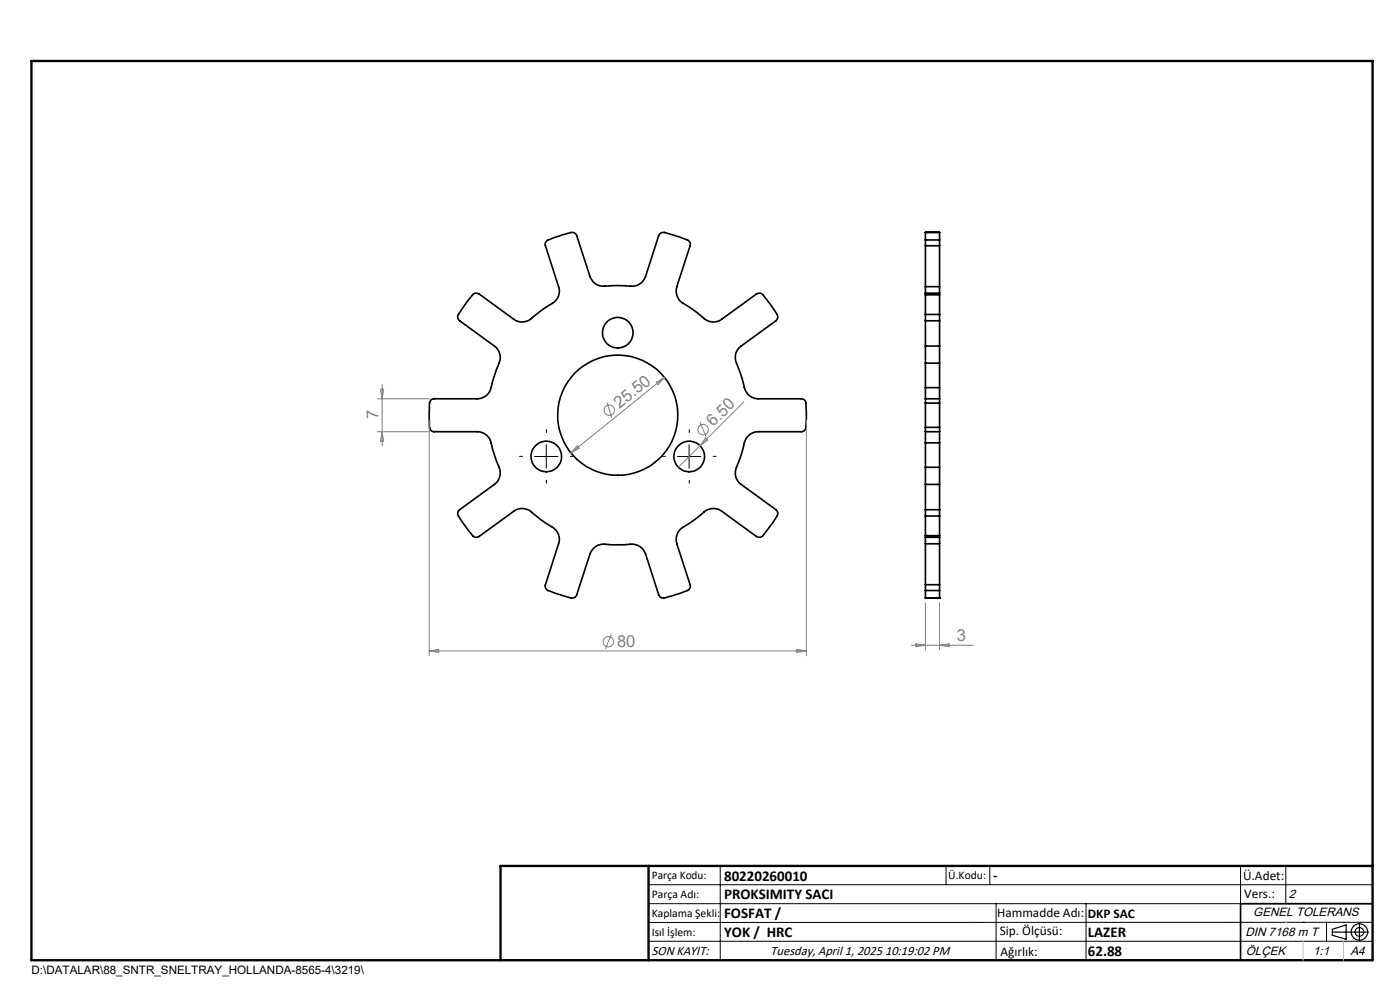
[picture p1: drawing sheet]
<svg xmlns="http://www.w3.org/2000/svg" width="297mm" height="210mm" viewBox="0 0 297 210" stroke-linecap="round" stroke-linejoin="round" font-family="sans-serif">
<g fill="none" stroke="#000" stroke-width=".35">
<path d="M196.3 50.9v1.2M196.3 49.3v1.6M196.3 49.3h3M196.3 52.1v8.7M196.3 50.9h3M196.3 52.1h3M199.3 50.9v1.2M199.3 49.3v1.6M199.3 52.1v8.7M100.3 62.5a1.03 1.03 0 0 1 1.3-.1l7.8 5.6a3.3 3.3 0 0 0 3.9-.9l3.3-2.4a3.1 3.1 0 0 0 1.9-3.9l-2.9-8.8 .1-.6 .4-.4 2-.8a11 11 0 0 1 3.6-.9l.6 .7 2.9 8.7a3.2 3.2 0 0 0 3.8 2h4.1a3.2 3.2 0 0 0 3.8-2l2.8-8.7 .4-.5 .3-.2a12.2 12.2 0 0 1 4.2 1.1l1.2 .5a1.01 1.01 0 0 1 .6 1.2l-2.9 9.2a3.2 3.2 0 0 0 2 3.4l3.3 2.4a3.2 3.2 0 0 0 4.3 .6l7.4-5.3 .9-.2a11.6 11.6 0 0 1 2.7 3.4l.8 1.1a1 1 0 0 1-.3 1.3l-7.8 5.7a3.2 3.2 0 0 0-.3 4l1.3 3.9a3.2 3.2 0 0 0 3.1 3h9.2l.6 .2 .3 .5 .1 2.1-.1 3.4-.3 .5-.3 .2-9.5 .1a3.1 3.1 0 0 0-3.1 3l-1.3 3.9a3.2 3.2 0 0 0 .7 4.3l7.4 5.3 .4 .8a17.6 17.6 0 0 1-3.1 4.7 1.04 1.04 0 0 1-1.4 .2l-7.8-5.6a3.2 3.2 0 0 0-3.9 .9l-3.3 2.4a3.2 3.2 0 0 0-1.9 3.8l2.8 8.9v.4l-.2 .5-2.2 .8a11 11 0 0 1-3.6 .9l-.3-.2-.4-.4-2.8-8.7a3.2 3.2 0 0 0-3.8-2h-4.1a3.2 3.2 0 0 0-3.8 2l-2.9 8.7-.6 .6a12.2 12.2 0 0 1-4.2-1.1l-1.2-.4a1.01 1.01 0 0 1-.6-1.3l2.9-9.1a3.2 3.2 0 0 0-2-3.4l-3.3-2.4a3.2 3.2 0 0 0-4.3-.7l-7.7 5.5h-.6l-.3-.1-1.3-1.7-1.9-2.8-.1-.4 .2-.5 7.6-5.6a3.2 3.2 0 0 0 .7-4.3l-1.2-3.9a3.2 3.2 0 0 0-3.2-3h-9.3l-.6-.4a10.9 10.9 0 0 1-.2-4.4v-1.3a.97 .97 0 0 1 1-.9h9.7a3.3 3.3 0 0 0 2.6-3l1.2-3.9a3.2 3.2 0 0 0-.7-4.3l-7.4-5.4-.3-.4v-.8zM196.3 66.7v1.3M196.3 62.5v4.2"/>
<path d="M196.3 62.2v.3M196.3 77v5.2M196.3 73.4v3.6M196.3 60.8v1.4M196.3 62.2h3M196.3 66.7h3M196.3 68h3M196.3 62.5h3M196.3 68v5.4M196.3 73.4h3M196.3 77h3M196.3 60.8h3"/>
<path d="M199.3 66.7v1.3M199.3 62.5v4.2M199.3 62.2v.3M199.3 77v5.2M199.3 73.4v3.6M199.3 60.8v1.4M199.3 68v5.4M196.3 85.5v5.2M196.3 84.6v.9M196.3 90.7v.9M196.3 82.2v2.4M196.3 91.6v2.3"/>
<path d="M196.3 93.9v5.2M196.3 99.1v3.7M196.3 84.6h3M196.3 91.6h3M196.3 90.7h3M196.3 85.5h3M196.3 82.2h3M196.3 93.9h3M196.3 99.1h3M199.3 85.5v5.2M199.3 84.6v.9M199.3 90.7v.9"/>
<path d="M199.3 82.2v2.4M199.3 91.6v2.3M199.3 93.9v5.2M199.3 99.1v3.7M196.3 108.1v1.4M196.3 109.5v4.1M196.3 113.6v.4M196.3 114v1.3M196.3 114h3M196.3 108.1h3M196.3 109.5h3M196.3 113.6h3"/>
<path d="M196.3 102.8h3M196.3 102.8v5.3M196.3 115.3v8.7M196.3 115.3h3M199.3 108.1v1.4M199.3 109.5v4.1M199.3 113.6v.4M199.3 114v1.3M199.3 102.8v5.3M199.3 115.3v8.7M196.3 124v1.3M196.3 125.3v1.6"/>
<path d="M196.3 126.9h.1M196.3 126.9h3M196.3 124h3M196.3 125.3h3M199.3 124v1.3M199.3 125.3v1.6M199.3 126.9h.1M291.2 191.7h-28v12"/>
<circle cx="131.1" cy="70.6" r="3.3"/>
<circle cx="115.9" cy="96.8" r="3.3"/>
<circle cx="131.1" cy="88.1" r="12.7"/>
<circle cx="146.2" cy="96.8" r="3.2"/>
</g>
<g fill="none" stroke="#808080" stroke-width=".21">
<path d="M80 84.6h11.1M80 91.6h11.1M80.7 82.6h.7l-.3 2zM81.1 81.6v13M81.1 91.6l.3 2h-.7zM91.1 89.1v50M122.5 94.6l.4 .5-1.8 1zM128.8 85.4l1 3.2M139.2 81.1l1.8-1-1.4 1.5zM141 80.1l-19.9 16M148.5 89.6l1.3 3.1M148.5 94.5l-4.6 4.6"/>
<path d="M149.7 92.9l.4 .4-1.6 1.2zM157.8 85.3l-9.3 9.2M171.1 89.1v50M91.1 138.1h80M91.1 138.1l2-.3v.6zM129.7 134.5l-1.3 3.2M169.1 137.8l2 .3-2 .3zM193.3 136.9h13.2M194.3 136.6l2 .3-2 .3zM196.3 127.9v10M199.3 127.9v10M199.3 136.9l2-.3v.6z"/>
<circle cx="129.2" cy="87" r="1.09"/>
<circle cx="149.2" cy="91.1" r="1.09"/>
<circle cx="129.1" cy="136.1" r="1.11"/>
</g>
<g fill="none" stroke="#000" stroke-width=".25">
<path d="M282.6 197.7h7.8M282.6 197.1l3-.9v3l-3-.8zM288.4 195.8v3.8M106.2 203.7h185"/>
<circle cx="288.4" cy="197.7" r="1.74"/>
<circle cx="288.4" cy="197.7" r=".93"/>
</g>
<path d="M110.9 96.8h-.7M115.9 91.8v-.7M120.9 96.8h.8M141.2 96.8h-.7M146.2 91.8v-.7M151.2 96.8h.8M115.9 101.8v.8M146.2 101.8v.8" fill="none" stroke="#000" stroke-width=".21" stroke-dasharray="15.2 1.3 1.3 1.3" stroke-linecap="butt"/>
<g fill="none" stroke="#000" stroke-width=".21">
<path d="M113.4 96.8h5M115.9 94.3v5M143.7 96.8h5M146.2 94.3v5M137.6 187.7h153.6M137.6 191.7h153.6M137.6 199.7h153.6M152.8 183.7v20M200.7 183.7v4M210 183.7v4M211.3 191.7v12M230.4 191.7v12"/>
<path d="M263.2 183.7v20M272.8 183.7v8M276.4 195.6h.1M281.4 195.6v4.1M285 195.6h.1M291.2 195.6l-153.6 .1"/>
</g>
<path d="M6.7 12.9h284.5v190.8h-284.5zM137.6 183.7v20M291.2 183.7h-185v20" fill="none" stroke="#000" stroke-width=".5"/>
<path d="M276.4 199.7v4M285 199.7v4" fill="none" stroke="#c0c0c0" stroke-width=".21"/>
<path d="M272.8 195.6h.1" fill="none" stroke="#c0c0c0" stroke-width=".25"/>
<g font-size="3.5" fill="#808080">
<text x="80.3" y="88.8" transform="rotate(-90 80.3 88.8)">7</text>
<text x="131.4" y="86.8" transform="rotate(-39 131.4 86.8)">25.50</text>
<text x="151.3" y="90.7" transform="rotate(-45 151.3 90.7)">6.50</text>
<text x="130.9" y="137.3">80</text>
<text x="203" y="136.1">3</text>
</g>
<g font-size="3.2">
<text x="153.6" y="190.8">PROKSIMITY SACI</text>
<text x="153.6" y="186.8">80220260010</text>
<text x="210.7" y="186.6">-</text>
<text x="153.6" y="194.8">FOSFAT /</text>
<text x="153.6" y="198.8">YOK / HRC</text>
<text x="230.8" y="198.7">LAZER</text>
<text x="230.8" y="202.8">62.88</text>
</g>
<g font-size="2.8">
<text x="263.7" y="186.7">Ü.Adet:</text>
<text x="263.9" y="190.5">Vers.:</text>
<text x="211.5" y="194.5">Hammadde Adı:</text>
<text x="230.8" y="194.7">DKP SAC</text>
<text x="138.3" y="202.6">SON KAYIT:</text>
<text x="163.5" y="202.6">Tuesday, April 1, 2025 10:19:02 PM</text>
<text x="212.1" y="198.4">Sip. Ölçüsü:</text>
<text x="212.2" y="202.7">Ağırlık:</text>
</g>
<g font-size="2.6">
<text x="273.4" y="190.4">2</text>
<text x="265.9" y="194.4">GENEL TOLERANS</text>
<text x="264.2" y="198.5">DIN 7168 m T</text>
<text x="264.3" y="202.6">ÖLÇEK</text>
<text x="278.5" y="202.6">1:1</text>
<text x="286.5" y="202.6">A4</text>
</g>
<g font-size="2.5">
<text x="138.3" y="186.4">Parça Kodu:</text>
<text x="138.3" y="190.5">Parça Adı:</text>
<text x="201.2" y="186.5">Ü.Kodu:</text>
<text x="138.3" y="194.5">Kaplama Şekli:</text>
<text x="138.3" y="198.6">Isıl İşlem:</text>
<text x="6.7" y="206.7">D:\DATALAR\88_SNTR_SNELTRAY_HOLLANDA-8565-4\3219\</text>
</g>
</svg>
